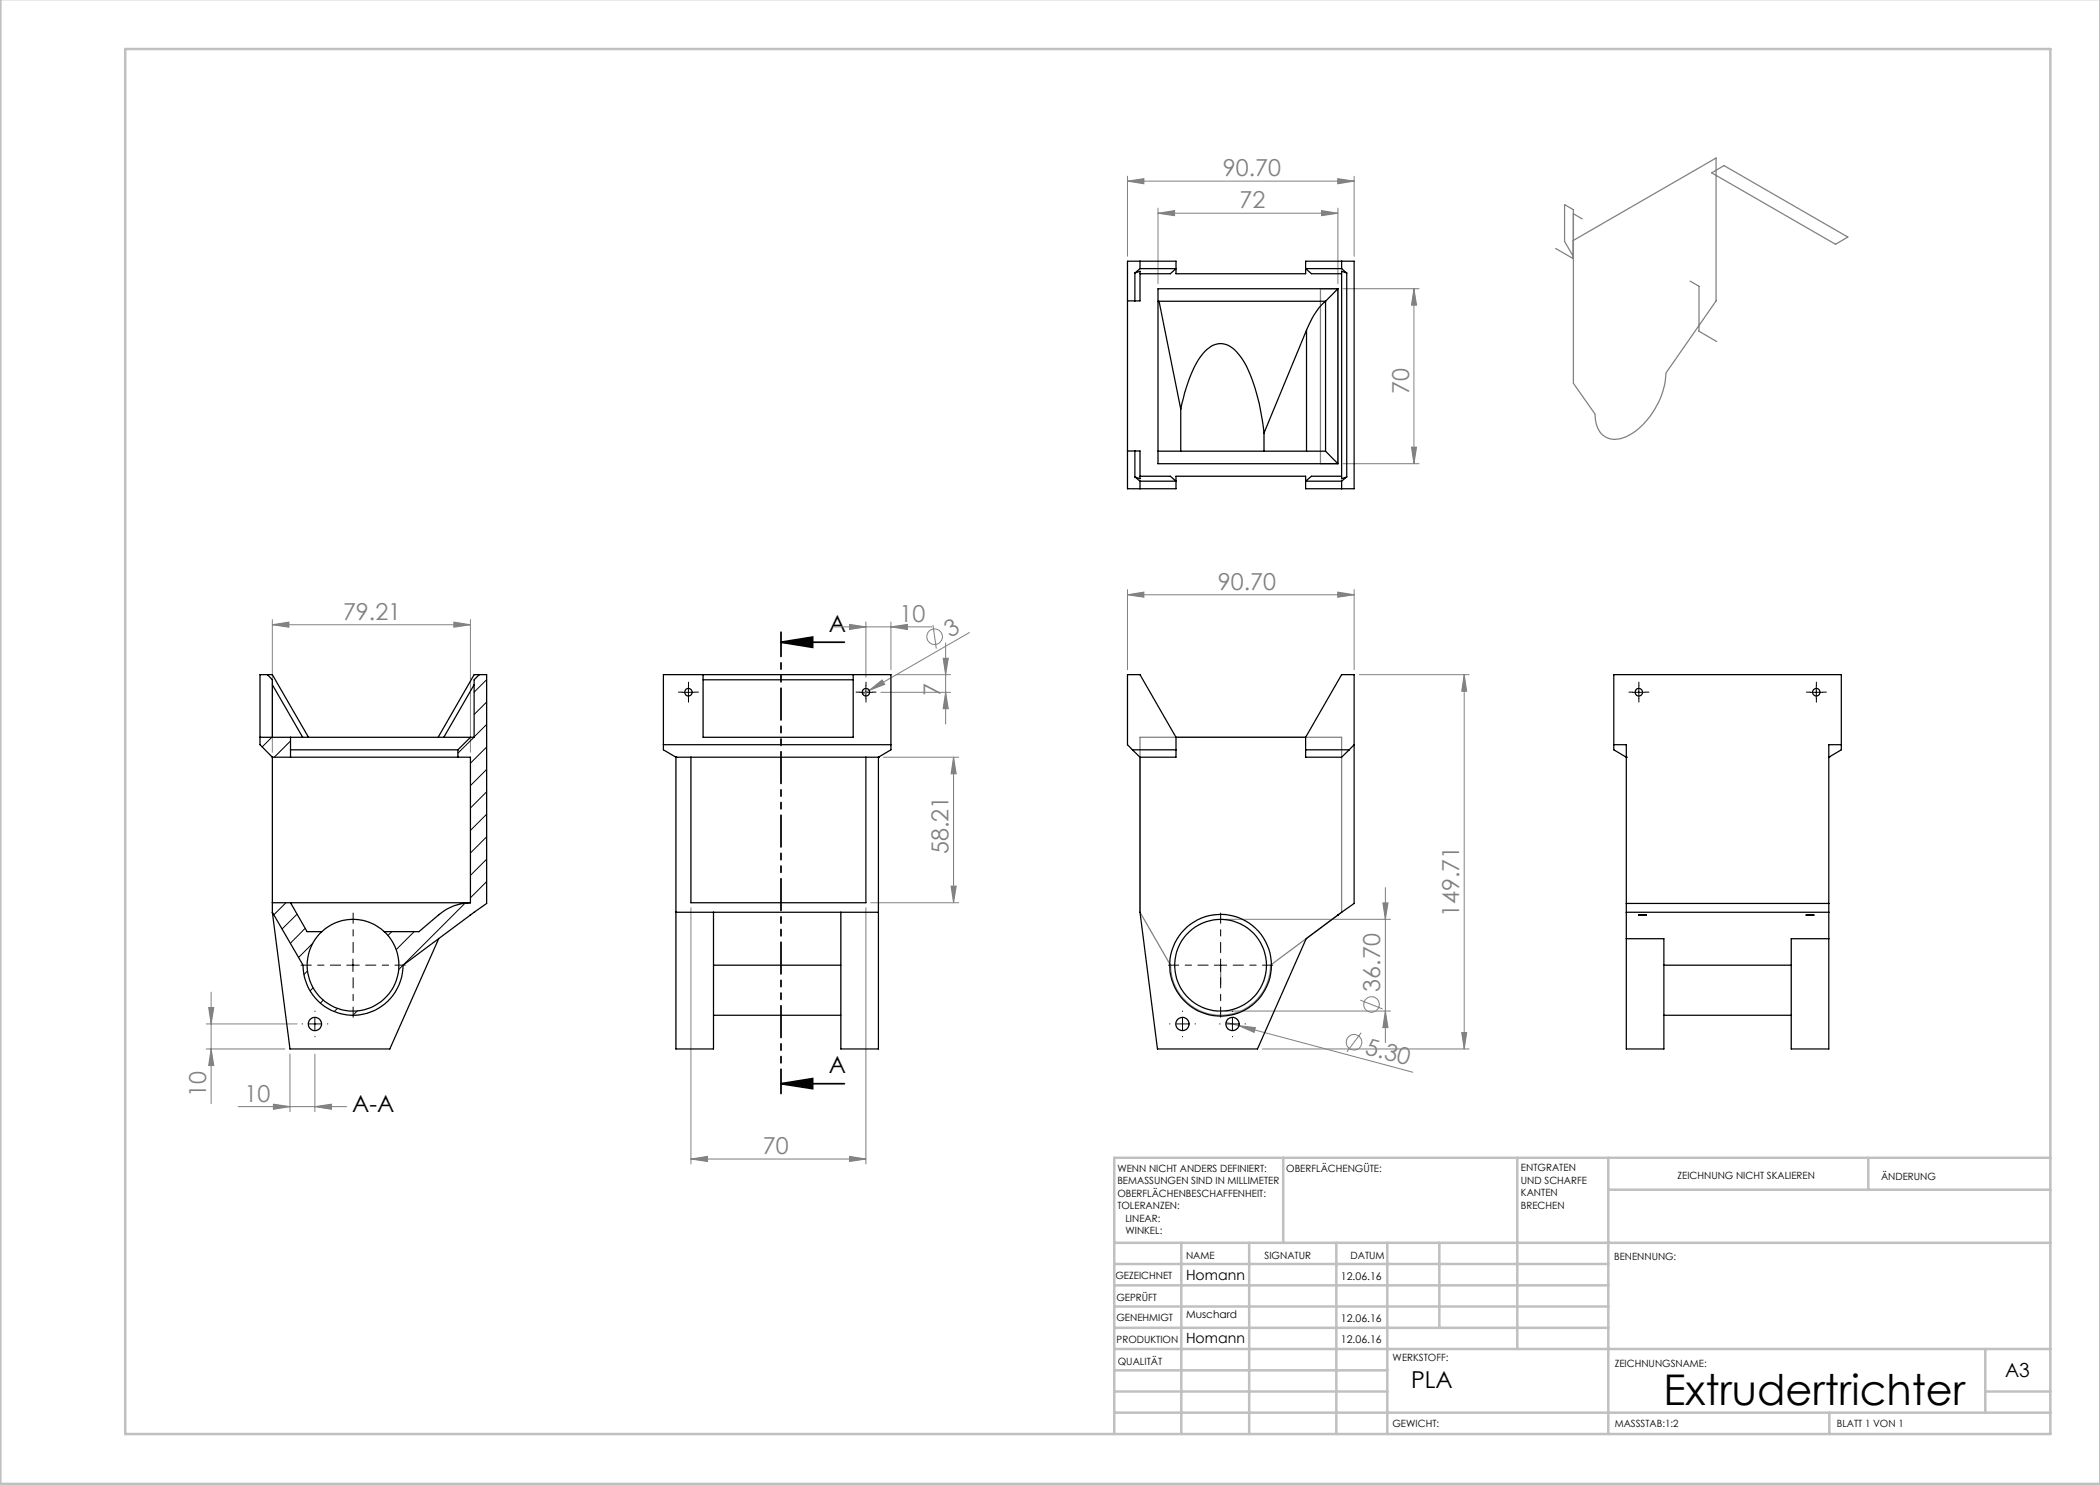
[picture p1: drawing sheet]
<svg xmlns="http://www.w3.org/2000/svg" width="420mm" height="297mm" viewBox="0 0 420 297" stroke-linecap="round" stroke-linejoin="round" font-family="sans-serif">
<g fill="none" stroke="#808080" stroke-width=".2">
<path d="M225.5 36.2l3.3-.5v1.1zM225.5 35.2v16.1M225.5 36.2h45.3M267.5 35.7l3.3 .5-3.3 .6zM270.8 35.2v16.1M231.6 42.6l3.3-.5v1zM231.6 41.6v15.1M231.6 42.6h36M264.3 42.1l3.3 .5-3.3 .5zM267.6 41.6v15.1M268.6 57.7h15.2M282.8 57.7l.5 3.3h-1z"/>
<path d="M282.8 57.7v35M268.6 92.7h15.2M282.3 89.4h1l-.5 3.3zM225.5 119l3.3-.6v1zM225.5 117.9v16M225.5 119h45.3M267.5 118.4l3.3 .6-3.3 .4zM270.8 117.9v16M54.5 125l3.3-.6v1zM54.5 123.9v26.6M54.5 125h39.6M90.8 124.4l3.3 .6-3.3 .4z"/>
<path d="M94.1 123.9v26.6M166.8 125.4h19.6M169.9 124.9l3.3 .5-3.3 .5zM173.2 124.4v11M173.8 138.1l2.6-2.1 .6 .9zM173.8 138.1l-1.3 .7M176.2 138.5h13.9M178.2 125.4l3.3-.5v1zM178.2 124.4v9.5M179.2 134.9h10.9M186.6 125l.7 4.7M188.6 131.7h1.1l-.6 3.2z"/>
<path d="M189.1 138.5l.6 3.2h-1.1zM189.1 128.6v16.2M193.9 126.5l-20.1 11.6M271.9 134.9h21.9M292.8 134.9l.5 3.4h-1zM292.8 134.9v74.9M176.7 151.4h15M190.7 151.4l.5 3.4h-1zM190.7 151.4v29.1M190.2 177.2h1l-.5 3.3zM277.1 177.5v31.1M42.2 198.4v22.3"/>
<path d="M138.2 181.5v51.3M173.2 181.5v51.3M174.2 180.5h17.5M245.1 183.9h33M276.6 180.6h1l-.5 3.3zM41.2 209.8h15.8M41.2 204.8h18.2M41.7 201.5h1.1l-.6 3.3zM42.2 209.8l.6 3.3h-1.1zM58 210.8v11.6M63 210.8v11.6M245.1 202.2h33"/>
<path d="M245.2 204.5l37.4 10M247.8 205.1l3.3 .4-.3 1zM252.5 209.8h41.3M272.1 200l4.4 1.8M272.2 206.5l-2.8 3.9M277.1 202.2l.5 3.3h-1zM292.3 206.5h1l-.5 3.3zM47.6 221.3h21.7M54.7 220.8l3.3 .5-3.3 .6zM63 221.3l3.3-.5v1.1zM138.2 231.8l3.3-.5v1zM138.2 231.8h35"/>
<path d="M169.9 231.3l3.3 .5-3.3 .5z"/>
<circle cx="186.9" cy="127.3" r="1.56"/>
<circle cx="270.8" cy="208.5" r="1.56"/>
<circle cx="274.3" cy="200.9" r="1.56"/>
</g>
<path d="M156.2 128.4l6.3-1v2.1zM156.2 128.4h12.7M156.2 216.7l6.3-1v2zM156.2 216.7h12.7" fill="none" stroke="#000" stroke-width=".35"/>
<path d="M342.3 34.6l2.5-1.5 24.8 14.3-2.5 1.5zM264.1 57.7h3.5v35h-3.5zM311.1 49.7l3.6 2M314.7 48.1l28.5-16.5v28.6l-10 14.4a15.4 15.4 0 0 1-8 12.8 4 4 0 0 1-5.6-1.7l-.5-1.5-.1-1.4-4.3-6.1v-34.8l-1.8-1v7.4l1.8 3M314.7 42.8l1.7 1M338 56.2l1.8 1.1v8.9l3.5 2.1M228 147.5h40.3v35l-14.2 10.5a10 10 0 0 1-10 10.1 10 10 0 0 1-10-10.1l-6.1-10.5zM244.1 193v3.8" fill="none" stroke="#808080" stroke-width=".25"/>
<g fill="none" stroke="#000" stroke-width=".2" stroke-dasharray="15.2 1.3 1.3 1.3">
<path d="M136.5 138.4h-.8M137.7 137.2v-.8M137.7 139.7v.7M139 138.4h.7M172 138.4h-.8M173.2 137.2v-.8M173.2 139.7v.7M174.5 138.4h.7M326.5 138.4h-.7M327.8 137.2v-.8M327.8 139.7v.7M329 138.4h.8"/>
<path d="M362 138.4h-.7M363.3 137.2v-.8M363.3 139.7v.7M364.5 138.4h.8M60.5 204.8h-.1M63 202.3v-.1M63 207.3v.1M65.5 204.8h.1M234 204.8h-.1M236.5 202.3v-.1M236.5 207.3v.1M239 204.8h.1"/>
<path d="M244 204.8h-.1M246.5 202.3v-.1M246.5 207.3v.1M249 204.8h.1"/>
</g>
<path d="M68.1 193h-7.9M70.6 190.5v-7.9M70.6 195.5v8M73.1 193h7.9M241.6 193h-7.9M244.1 190.5v-7.9M244.1 195.5v8M246.6 193h8" fill="none" stroke="#000" stroke-width=".2" stroke-dasharray="15.2 1.3 1.3 1.3" stroke-dashoffset="13.2"/>
<g fill="none" stroke="#000" stroke-width=".2">
<path d="M136.4 138.5h2.5M137.7 137.2v2.5M171.9 138.5h2.5M173.2 137.2v2.5M326.5 138.5h2.5M327.8 137.2v2.5M362 138.5h2.5M363.3 137.2v2.5M69.4 193h2.5M70.6 191.8v2.5M242.9 193h2.5M244.1 191.8v2.5"/>
<path d="M61.7 204.8h2.5M63 203.5v2.6M235.2 204.8h2.5M236.5 203.5v2.6M245.3 204.8h2.4M246.5 203.5v2.6"/>
</g>
<path d="M156.2 126.4v92.3" fill="none" stroke="#000" stroke-width=".35" stroke-dasharray="6.3 1.3 1.3 1.3 1.3 1.3" stroke-dashoffset="1.5"/>
<g fill="none" stroke="#c0c0c0" stroke-width=".5">
<path d="M.1 -.1v296.9h419.9M25 9.8h385.1v277h-385.1zM256.6 231.6v17M303.5 231.6v38.2M321.7 231.6v55.2M321.7 237.9h88.4M373.7 231.6v6.3M410.1 231.6h-187.3v55.2M222.8 248.6h187.3M222.8 257.1h98.9M222.8 252.8h98.9M236.3 248.6v38.2"/>
<path d="M249.8 248.6v38.2M267.3 248.6v38.2M277.5 248.6v38.2M287.9 248.6v17M222.8 265.6h98.9M222.8 261.3h98.9M222.8 278.3h54.7M222.8 274.1h54.7M222.8 269.8h187.3M397.1 278.3h13M397.1 269.8v12.7M222.8 282.5h187.3"/>
<path d="M365.9 282.5v4.3"/>
</g>
<path d="M156.2 128.4l6.3-1v2.1zM156.2 216.7l6.3-1v2z" fill="#000"/>
<g fill="#808080">
<path d="M173.8 138.1l2.6-2.1 .6 .9z"/>
<path d="M247.8 205.1l3.3 .4-.3 1z"/>
<path d="M264.3 42.1l3.3 .5-3.3 .5zM231.6 42.6l3.3-.5v1z"/>
<path d="M225.5 36.2l3.3-.5v1.1zM267.5 35.7l3.3 .5-3.3 .6zM54.7 220.8l3.3 .5-3.3 .6zM63 221.3l3.3-.5v1.1z"/>
<path d="M169.9 124.9l3.3 .5-3.3 .5zM178.2 125.4l3.3-.5v1z"/>
<path d="M90.8 124.4l3.3 .6-3.3 .4zM54.5 125l3.3-.6v1z"/>
<path d="M189.1 138.5l.6 3.2h-1.1zM188.6 131.7h1.1l-.6 3.2z"/>
<path d="M190.2 177.2h1l-.5 3.3zM190.7 151.4l.5 3.4h-1z"/>
<path d="M282.3 89.4h1l-.5 3.3zM282.8 57.7l.5 3.3h-1z"/>
<path d="M292.8 134.9l.5 3.4h-1zM292.3 206.5h1l-.5 3.3zM276.6 180.6h1l-.5 3.3zM277.1 202.2l.5 3.3h-1zM41.7 201.5h1.1l-.6 3.3zM42.2 209.8l.6 3.3h-1.1z"/>
<path d="M138.2 231.8l3.3-.5v1zM169.9 231.3l3.3 .5-3.3 .5z"/>
<path d="M225.5 119l3.3-.6v1zM267.5 118.4l3.3 .6-3.3 .4z"/>
</g>
<g fill="none" stroke="#000" stroke-width=".25">
<path d="M225.5 52.2h9.7v2.5h25.9v-2.5h9.7v45.6h-9.7v-2.6h-25.9v2.6h-9.7zM227 54.6l1-.3v5.9h-2.5M227 54.6v5.6M228 52.2v1.5M228 53.7h7.2l-1.1 1h-6.1M228 53.7l-1 .9M267.6 57.7v35M267.6 57.7h-36v35h36M267.6 57.7l-2.5 2.6M268.3 53.7h-7.2l1.2 1h6M268.3 52.2v1.5M268.3 53.7l1 .9"/>
<path d="M269.3 54.6l-1-.3v41.4l1-.3M269.3 54.6v40.8M231.6 60.3h33.5M231.8 60.3l4.3 21.5M261.3 66l-8.5 20.6M261.3 66v24.2M265.1 60.3a13.5 13.5 0 0 0-3.8 5.7M265.1 60.3v29.9M225.5 90.2h2.5v5.5l-1-.3M227 90.2v5.2M227 95.4l1 .8M228 96.2v1.6"/>
<path d="M228 95.2h6.1l1.1 1h-7.2M231.6 90.2h33.5M236.1 81.8a27.1 27.1 0 0 1 4.5-11 4.2 4.2 0 0 1 4.9-1.8 10.5 10.5 0 0 1 4.5 5.9 44.2 44.2 0 0 1 2.8 11.7M236.1 81.8v8.4M252.8 86.6v3.6M265.1 90.2l2.5 2.5M268.3 96.2v1.6M268.3 95.2h-6l-1.2 1h7.2M269.3 95.4l-1 .8M53.5 134.9l1 1.1v11.5M54.5 136.9l6 10.6M94.8 136.9l-6 10.6"/>
<path d="M95.8 134.9l-1 1.1v11.5h-42.8M140.6 134.9v12.6h30v-12.6M140.6 136h30M54.5 151.4h39.6v29.1M54.5 151.4v31.1M58.1 150h33.5M58.1 147.5v3.9M61.7 147.5l-7.2-12.6h-2.5v14l2.5 2.5M87.6 147.5l7.2-12.6h2.5v45.8l-16.7 12.3a10 10 0 0 1-10 10.1 10 10 0 0 1-10-10.1l-6.1-10.5M91.6 150v1.4M94.1 147.5l-2.5 2.5M132.7 148.9h45.5"/>
<path d="M135.2 151.4h.1M135.2 151.4h40.5M135.2 151.4l-2.5-1.4v-15.1h45.5v15.1l-2.5 1.4M135.2 151.4v58.4h7.5v-27.3M138.2 151.4v29.1h35v-29.1M175.7 151.4h.1M175.7 151.4v58.4h-7.5v-27.3M226.5 150h8.7M226.5 150l1.5 1.4M235.2 147.5v3.9h-7.2M235.2 147.5l-7.2-12.6h-2.5v14l1 1.1M235.2 147.5h25.9"/>
<path d="M261.1 150h8.7M261.1 147.5v3.9h7.2l1.5-1.4M261.1 147.5l7.2-12.6h2.5v45.8l-9.6 7-9.7 22.1h-20l-3.5-27.3v-31.1M270.8 148.9l-1 1.1M322.8 148.9h2.5v60.9h7.5v-22.1h-7.5M325.3 151.4h.1M325.3 151.4l-2.5-1.4v-15.1h45.5v15.1l-2.5 1.4M365.8 151.4h.1M368.3 148.9h-2.5v60.9h-7.6v-22.1h7.6M54.5 182.5l3.5 27.3h20l9.7-22.1M54.5 180.5h39.6M58.1 180.5l3.3 5.8h2.9"/>
<path d="M64.3 186.3a9.2 9.2 0 0 0-.3 13.1 9.2 9.2 0 0 0 13.2 0 9.2 9.2 0 0 0-.3-13.1M64.3 186.3a9.2 9.2 0 0 1 12.6 0M94.1 180.5a9.9 9.9 0 0 0-6.3 2.4l-4 3.4h-6.9M94.1 183l-.1 .1M135.2 182.5h40.5M142.7 193h25.5M267.6 183l-.1 .1M325.3 182.5h40.5M325.3 180.7h40.5M327.8 183l1.4 .1zM332.8 193h25.4M361.2 183l1.6 .1z"/>
<path d="M142.7 203.1h25.5M332.8 203.1h25.4"/>
<circle cx="137.7" cy="138.4" r=".76"/>
<circle cx="173.2" cy="138.4" r=".75"/>
<circle cx="327.7" cy="138.4" r=".76"/>
<circle cx="363.2" cy="138.4" r=".75"/>
<circle cx="244.1" cy="193.1" r="10.2"/>
<circle cx="244.1" cy="193.1" r="9.2"/>
<circle cx="63" cy="204.8" r="1.32"/>
<circle cx="236.5" cy="204.8" r="1.32"/>
<circle cx="246.5" cy="204.8" r="1.33"/>
</g>
<g fill="none" stroke="#000" stroke-width=".2">
<path d="M97.3 135.9l-2.5 2.5M54.4 147.5l-2 1.9M58.1 148.2l-3.2 3.2M94.8 147.5l-3.2 3.1M97.3 140.4l-2.5 2.5M97.3 144.9l-2.5 2.5M97.3 149.4l-3.2 3.2M97.3 153.9l-3.2 3.2M97.3 158.4l-3.2 3.2M97.3 162.8l-3.2 3.3M97.3 167.4l-3.2 3.2M97.3 171.8l-3.2 3.3"/>
<path d="M97.3 176.3l-3.2 3.3M57.2 180.5l-2.4 2.4M59.4 182.8l-3 3M61 185.7l-2.9 3M61.5 194.2l-.7 .7M62.5 188.7l-2.8 2.8M62.6 197.6l-.6 .6M78.4 186.3l-.8 .8M82.8 186.3l-3.6 3.6M93 180.6l-13.3 13.3M64.7 200l-.6 .6M67.5 201.7l-.6 .6"/>
<path d="M71.5 202.2l-.9 .9"/>
</g>
<text font-size="8.5" x="332.7" y="281">Extrudertrichter</text>
<g font-size="4.7" fill="#808080">
<text x="244.6" y="35.2">90.70</text>
<text x="247.9" y="41.6">72</text>
<text x="281.8" y="78.8" transform="rotate(-90 281.8 78.8)">70</text>
<text x="243.6" y="117.9">90.70</text>
<text x="68.6" y="123.9">79.21</text>
<text x="179.9" y="124.3">10</text>
<text x="190" y="127.5" transform="rotate(-30 190 127.5)">3</text>
<text x="188.1" y="139.2" transform="rotate(-90 188.1 139.2)">7</text>
<text x="189.7" y="170.9" transform="rotate(-90 189.7 170.9)">58.21</text>
<text x="291.8" y="183.5" transform="rotate(-90 291.8 183.5)">149.71</text>
<text x="276" y="198.3" transform="rotate(-90 276 198.3)">36.70</text>
<text x="272.9" y="210.8" transform="rotate(15 272.9 210.8)">5.30</text>
<text x="41.2" y="219.4" transform="rotate(-90 41.2 219.4)">10</text>
<text x="48.9" y="220.3">10</text>
<text x="152.6" y="230.8">70</text>
</g>
<g font-size="4.7">
<text x="165.8" y="126.3">A</text>
<text x="165.8" y="214.6">A</text>
<text x="70.4" y="222.5">A-A</text>
<text x="282.2" y="277.7">PLA</text>
</g>
<text font-size="3.9" x="401" y="275.4">A3</text>
<g font-size="2.8">
<text x="237.2" y="255.9">Homann</text>
<text x="237.2" y="268.6">Homann</text>
</g>
<g font-size="2.1">
<text x="268.2" y="255.9">12.06.16</text>
<text x="237.2" y="263.7">Muschard</text>
<text x="268.2" y="268.5">12.06.16</text>
<text x="268.2" y="264.4">12.06.16</text>
</g>
<g font-size="2">
<text x="223.5" y="234.4">WENN NICHT ANDERS DEFINIERT:</text>
<text x="223.5" y="236.9">BEMASSUNGEN SIND IN MILLIMETER</text>
<text x="223.5" y="239.4">OBERFLÄCHENBESCHAFFENHEIT:</text>
<text x="257.2" y="234.4">OBERFLÄCHENGÜTE:</text>
<text x="304.2" y="234.3">ENTGRATEN</text>
<text x="304.2" y="236.8">UND SCHARFE</text>
<text x="304.2" y="239.3">KANTEN</text>
<text x="335.5" y="235.8">ZEICHNUNG NICHT SKALIEREN</text>
<text x="376.2" y="236">ÄNDERUNG</text>
<text x="223.5" y="241.9">TOLERANZEN:</text>
<text x="225.1" y="244.4">LINEAR:</text>
<text x="304.2" y="241.8">BRECHEN</text>
<text x="225.1" y="246.9">WINKEL:</text>
<text x="237.2" y="251.8">NAME</text>
<text x="252.9" y="251.7">SIGNATUR</text>
<text x="270.1" y="251.7">DATUM</text>
<text x="223.1" y="255.9">GEZEICHNET</text>
<text x="322.8" y="252">BENENNUNG:</text>
<text x="223.3" y="260.1">GEPRÜFT</text>
<text x="223.3" y="264.2">GENEHMIGT</text>
<text x="223.3" y="268.6">PRODUKTION</text>
<text x="223.5" y="272.9">QUALITÄT</text>
<text x="278.5" y="272.3">WERKSTOFF:</text>
<text x="323" y="273.4">ZEICHNUNGSNAME:</text>
<text x="278.5" y="285.3">GEWICHT:</text>
<text x="323" y="285.4">MASSSTAB:1:2</text>
<text x="367.4" y="285.4">BLATT 1 VON 1</text>
</g>
</svg>
